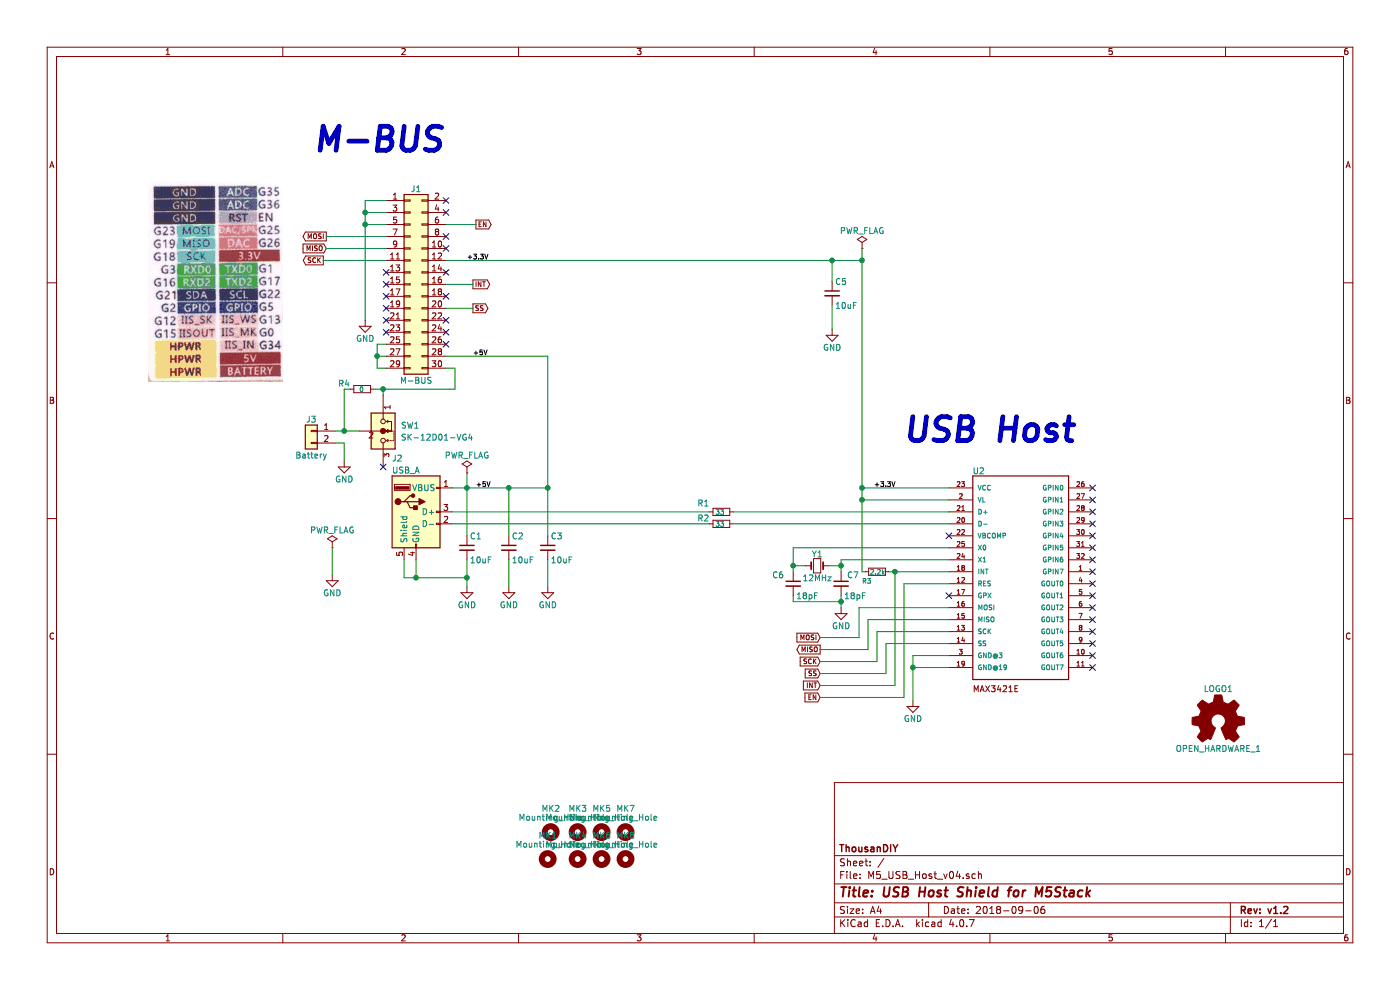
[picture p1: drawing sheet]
EESchema Schematic File Version 2
LIBS:sliede_sw_01
LIBS:M5_USB_Host_v04-rescue
LIBS:power
LIBS:device
LIBS:transistors
LIBS:conn
LIBS:linear
LIBS:regul
LIBS:74xx
LIBS:cmos4000
LIBS:adc-dac
LIBS:memory
LIBS:xilinx
LIBS:microcontrollers
LIBS:dsp
LIBS:microchip
LIBS:analog_switches
LIBS:motorola
LIBS:texas
LIBS:intel
LIBS:audio
LIBS:interface
LIBS:digital-audio
LIBS:philips
LIBS:display
LIBS:cypress
LIBS:siliconi
LIBS:opto
LIBS:atmel
LIBS:contrib
LIBS:valves
LIBS:ADP3338AKCZ­3.3-RL
LIBS:cp210_mlp28
LIBS:sp0503bahtg_sot143-4n
LIBS:74xgxx
LIBS:ac-dc
LIBS:actel
LIBS:allegro
LIBS:Altera
LIBS:analog_devices
LIBS:battery_management
LIBS:bbd
LIBS:bosch
LIBS:brooktre
LIBS:cmos_ieee
LIBS:dc-dc
LIBS:diode
LIBS:elec-unifil
LIBS:ESD_Protection
LIBS:ftdi
LIBS:gennum
LIBS:graphic
LIBS:graphic_symbols
LIBS:hc11
LIBS:infineon
LIBS:intersil
LIBS:ir
LIBS:Lattice
LIBS:leds
LIBS:LEM
LIBS:logic_programmable
LIBS:logo
LIBS:maxim
LIBS:mechanical
LIBS:microchip_dspic33dsc
LIBS:microchip_pic10mcu
LIBS:microchip_pic12mcu
LIBS:microchip_pic16mcu
LIBS:microchip_pic18mcu
LIBS:microchip_pic24mcu
LIBS:microchip_pic32mcu
LIBS:modules
LIBS:motor_drivers
LIBS:motors
LIBS:msp430
LIBS:nordicsemi
LIBS:nxp
LIBS:nxp_armmcu
LIBS:onsemi
LIBS:Oscillators
LIBS:Power_Management
LIBS:powerint
LIBS:pspice
LIBS:references
LIBS:relays
LIBS:rfcom
LIBS:RFSolutions
LIBS:sensors
LIBS:silabs
LIBS:stm8
LIBS:stm32
LIBS:supertex
LIBS:switches
LIBS:transf
LIBS:triac_thyristor
LIBS:ttl_ieee
LIBS:video
LIBS:wiznet
LIBS:Worldsemi
LIBS:Xicor
LIBS:zetex
LIBS:Zilog
LIBS:MAX3421E
LIBS:M5_USB_Host_v04-cache
EELAYER 25 0
EELAYER END
$Descr A4 11693 8268
encoding utf-8
Sheet 1 1
Title "USB Host Shield for M5Stack"
Date "2018-09-06"
Rev "v1.2"
Comp "ThousanDIY"
Comment1 ""
Comment2 ""
Comment3 ""
Comment4 ""
$EndDescr
$Comp
L C_Small C2
U 1 1
P 4250 4575
F 0 "C2" H 4275 4675 50  0000 L CNN
F 1 "10uF" H 4275 4475 50  0000 L CNN
F 2 "Capacitors_SMD:C_0603" H 4288 4425 50  0001 C CNN
F 3 "" H 4250 4575 50  0000 C CNN
	1    4250 4575
	1    0    0    -1  
$EndComp
$Comp
L GND #PWR01
U 1 1
P 4250 4900
F 0 "#PWR01" H 4250 4650 50  0001 C CNN
F 1 "GND" H 4250 4750 50  0000 C CNN
F 2 "" H 4250 4900 50  0000 C CNN
F 3 "" H 4250 4900 50  0000 C CNN
	1    4250 4900
	1    0    0    -1  
$EndComp
$Comp
L C_Small C3
U 1 1
P 4575 4575
F 0 "C3" H 4600 4675 50  0000 L CNN
F 1 "10uF" H 4600 4475 50  0000 L CNN
F 2 "Capacitors_SMD:C_0603" H 4613 4425 50  0001 C CNN
F 3 "" H 4575 4575 50  0000 C CNN
	1    4575 4575
	1    0    0    -1  
$EndComp
$Comp
L GND #PWR02
U 1 1
P 4575 4900
F 0 "#PWR02" H 4575 4650 50  0001 C CNN
F 1 "GND" H 4575 4750 50  0000 C CNN
F 2 "" H 4575 4900 50  0000 C CNN
F 3 "" H 4575 4900 50  0000 C CNN
	1    4575 4900
	1    0    0    -1  
$EndComp
$Comp
L C_Small C1
U 1 1
P 3900 4575
F 0 "C1" H 3925 4675 50  0000 L CNN
F 1 "10uF" H 3925 4475 50  0000 L CNN
F 2 "Capacitors_SMD:C_0603" H 3938 4425 50  0001 C CNN
F 3 "" H 3900 4575 50  0000 C CNN
	1    3900 4575
	1    0    0    -1  
$EndComp
$Comp
L C_Small C5
U 1 1
P 6950 2450
F 0 "C5" H 6975 2550 50  0000 L CNN
F 1 "10uF" H 6975 2350 50  0000 L CNN
F 2 "Capacitors_SMD:C_0603" H 6988 2300 50  0001 C CNN
F 3 "" H 6950 2450 50  0000 C CNN
	1    6950 2450
	1    0    0    -1  
$EndComp
$Comp
L GND #PWR03
U 1 1
P 6950 2750
F 0 "#PWR03" H 6950 2500 50  0001 C CNN
F 1 "GND" H 6950 2600 50  0000 C CNN
F 2 "" H 6950 2750 50  0000 C CNN
F 3 "" H 6950 2750 50  0000 C CNN
	1    6950 2750
	1    0    0    -1  
$EndComp
$Comp
L PWR_FLAG #FLG04
U 1 1
P 3900 3950
F 0 "#FLG04" H 3900 4025 50  0001 C CNN
F 1 "PWR_FLAG" H 3900 4100 50  0000 C CNN
F 2 "" H 3900 3950 50  0001 C CNN
F 3 "" H 3900 3950 50  0001 C CNN
	1    3900 3950
	1    0    0    -1  
$EndComp
NoConn ~ 9125 4075
NoConn ~ 9125 4175
NoConn ~ 9125 4275
NoConn ~ 9125 4375
NoConn ~ 9125 4475
NoConn ~ 9125 4575
NoConn ~ 9125 4675
NoConn ~ 9125 4775
NoConn ~ 9125 4875
NoConn ~ 9125 4975
NoConn ~ 9125 5075
NoConn ~ 9125 5175
NoConn ~ 9125 5275
NoConn ~ 9125 5375
NoConn ~ 9125 5475
NoConn ~ 9125 5575
NoConn ~ 7925 4475
$Comp
L USB_A J2
U 1 1
P 3475 4275
F 0 "J2" H 3275 4725 50  0000 L CNN
F 1 "USB_A" H 3275 4625 50  0000 L CNN
F 2 "Connectors:USB_A" H 3625 4225 50  0001 C CNN
F 3 "" H 3625 4225 50  0001 C CNN
	1    3475 4275
	1    0    0    -1  
$EndComp
$Comp
L R_Small R1
U 1 1
P 6025 4275
F 0 "R1" V 5950 4075 50  0000 L CNN
F 1 "33" V 6025 4225 40  0000 L CNN
F 2 "Resistors_SMD:R_0603" H 6025 4275 50  0001 C CNN
F 3 "" H 6025 4275 50  0001 C CNN
	1    6025 4275
	0    1    1    0   
$EndComp
$Comp
L R_Small R2
U 1 1
P 6025 4375
F 0 "R2" V 5975 4175 50  0000 L CNN
F 1 "33" V 6025 4325 40  0000 L CNN
F 2 "Resistors_SMD:R_0603" H 6025 4375 50  0001 C CNN
F 3 "" H 6025 4375 50  0001 C CNN
	1    6025 4375
	0    1    1    0   
$EndComp
$Comp
L GND #PWR05
U 1 1
P 3900 4900
F 0 "#PWR05" H 3900 4650 50  0001 C CNN
F 1 "GND" H 3900 4750 50  0000 C CNN
F 2 "" H 3900 4900 50  0000 C CNN
F 3 "" H 3900 4900 50  0000 C CNN
	1    3900 4900
	1    0    0    -1  
$EndComp
$Comp
L Crystal_Small Y1
U 1 1
P 6825 4725
F 0 "Y1" H 6825 4825 50  0000 C CNN
F 1 "12MHz" H 6825 4625 50  0000 C CNN
F 2 "Crystals:Crystal_SMD_5032-2pin_5.0x3.2mm" H 6825 4725 50  0001 C CNN
F 3 "" H 6825 4725 50  0001 C CNN
	1    6825 4725
	1    0    0    -1  
$EndComp
$Comp
L C_Small C7
U 1 1
P 7025 4875
F 0 "C7" H 7075 4950 50  0000 L CNN
F 1 "18pF" H 7050 4775 50  0000 L CNN
F 2 "Capacitors_SMD:C_0603" H 7063 4725 50  0001 C CNN
F 3 "" H 7025 4875 50  0000 C CNN
	1    7025 4875
	1    0    0    -1  
$EndComp
$Comp
L C_Small C6
U 1 1
P 6625 4875
F 0 "C6" H 6450 4950 50  0000 L CNN
F 1 "18pF" H 6650 4775 50  0000 L CNN
F 2 "Capacitors_SMD:C_0603" H 6663 4725 50  0001 C CNN
F 3 "" H 6625 4875 50  0000 C CNN
	1    6625 4875
	1    0    0    -1  
$EndComp
$Comp
L GND #PWR06
U 1 1
P 7025 5075
F 0 "#PWR06" H 7025 4825 50  0001 C CNN
F 1 "GND" H 7025 4925 50  0000 C CNN
F 2 "" H 7025 5075 50  0000 C CNN
F 3 "" H 7025 5075 50  0000 C CNN
	1    7025 5075
	1    0    0    -1  
$EndComp
NoConn ~ 7925 4975
$Comp
L R_Small R3
U 1 1
P 7325 4775
F 0 "R3" V 7400 4650 40  0000 L CNN
F 1 "2.2k" V 7325 4715 40  0000 L CNN
F 2 "Resistors_SMD:R_0603" H 7325 4775 50  0001 C CNN
F 3 "" H 7325 4775 50  0001 C CNN
	1    7325 4775
	0    1    1    0   
$EndComp
Text GLabel 6850 5725 0    40   Input ~ 0
INT
Text GLabel 6850 5825 0    40   Input ~ 0
EN
Text GLabel 6850 5325 0    40   Input ~ 0
MOSI
Text GLabel 6850 5425 0    40   Output ~ 0
MISO
Text GLabel 6850 5525 0    40   Input ~ 0
SCK
Text GLabel 6850 5625 0    40   Input ~ 0
SS
$Comp
L GND #PWR07
U 1 1
P 7625 5850
F 0 "#PWR07" H 7625 5600 50  0001 C CNN
F 1 "GND" H 7625 5700 50  0000 C CNN
F 2 "" H 7625 5850 50  0000 C CNN
F 3 "" H 7625 5850 50  0000 C CNN
	1    7625 5850
	1    0    0    -1  
$EndComp
$Comp
L Conn_02x15_Odd_Even J1
U 1 1
P 3425 2375
F 0 "J1" H 3475 3175 50  0000 C CNN
F 1 "M-BUS" H 3475 1575 50  0000 C CNN
F 2 "footprint:Pin_Header_MBUS_SMD_TH" H 3425 2375 50  0001 C CNN
F 3 "" H 3425 2375 50  0001 C CNN
	1    3425 2375
	1    0    0    -1  
$EndComp
$Comp
L Conn_01x02 J3
U 1 1
P 2600 3600
F 0 "J3" H 2600 3700 50  0000 C CNN
F 1 "Battery" H 2600 3400 50  0000 C CNN
F 2 "Pin_Headers:Pin_Header_Angled_1x02_Pitch2.54mm" H 2600 3600 50  0001 C CNN
F 3 "" H 2600 3600 50  0001 C CNN
	1    2600 3600
	-1   0    0    -1  
$EndComp
Text Notes 2625 1275 0    200  Italic 40
M-BUS
Text Notes 7550 3700 0    200  Italic 40
USB Host
$Comp
L GND #PWR08
U 1 1
P 2875 3850
F 0 "#PWR08" H 2875 3600 50  0001 C CNN
F 1 "GND" H 2875 3700 50  0000 C CNN
F 2 "" H 2875 3850 50  0000 C CNN
F 3 "" H 2875 3850 50  0000 C CNN
	1    2875 3850
	1    0    0    -1  
$EndComp
$Comp
L GND #PWR09
U 1 1
P 3050 2675
F 0 "#PWR09" H 3050 2425 50  0001 C CNN
F 1 "GND" H 3050 2525 50  0000 C CNN
F 2 "" H 3050 2675 50  0000 C CNN
F 3 "" H 3050 2675 50  0000 C CNN
	1    3050 2675
	1    0    0    -1  
$EndComp
Text GLabel 2725 1975 0    40   Output ~ 0
MOSI
Text GLabel 2725 2075 0    40   Input ~ 0
MISO
Text GLabel 2700 2175 0    40   Output ~ 0
SCK
NoConn ~ 3225 2275
NoConn ~ 3225 2375
NoConn ~ 3225 2475
NoConn ~ 3225 2575
NoConn ~ 3225 2675
NoConn ~ 3225 2775
NoConn ~ 3725 1675
NoConn ~ 3725 1775
Text GLabel 3975 1875 2    40   Output ~ 0
EN
NoConn ~ 3725 1975
NoConn ~ 3725 2075
NoConn ~ 3725 2275
NoConn ~ 3725 2475
NoConn ~ 3725 2675
NoConn ~ 3725 2775
NoConn ~ 3725 2875
Text GLabel 3950 2375 2    40   Output ~ 0
INT
Text GLabel 3950 2575 2    40   Output ~ 0
SS
Text Label 3950 2975 0    40   ~ 0
+5V
Text Label 3900 2175 0    40   ~ 0
+3.3V
Text Label 7300 4075 0    40   ~ 0
+3.3V
Text Label 3975 4075 0    40   ~ 0
+5V
$Comp
L PWR_FLAG #FLG010
U 1 1
P 7200 2075
F 0 "#FLG010" H 7200 2150 50  0001 C CNN
F 1 "PWR_FLAG" H 7200 2225 50  0000 C CNN
F 2 "" H 7200 2075 50  0001 C CNN
F 3 "" H 7200 2075 50  0001 C CNN
	1    7200 2075
	1    0    0    -1  
$EndComp
$Comp
L MAX3421E U2
U 1 1
P 8525 4775
F 0 "U2" H 8124 5591 50  0000 L BNN
F 1 "MAX3421E" H 9425 5625 50  0001 L BNN
F 2 "footprint:MAX3421E_TQFP32-5MM" H 9425 5425 50  0001 L BNN
F 3 "1.2v To +5.5v, ±15kv Esd-Protected, 0.1µa, 35mbps, 8-Channel Level Translators" H 9425 5325 50  0001 L BNN
F 4 "Maxim Integrated" H 9425 5525 50  0001 L BNN "フィールド4"
	1    8525 4775
	1    0    0    -1  
$EndComp
$Comp
L GND #PWR011
U 1 1
P 2775 4800
F 0 "#PWR011" H 2775 4550 50  0001 C CNN
F 1 "GND" H 2775 4650 50  0000 C CNN
F 2 "" H 2775 4800 50  0000 C CNN
F 3 "" H 2775 4800 50  0000 C CNN
	1    2775 4800
	1    0    0    -1  
$EndComp
$Comp
L PWR_FLAG #FLG012
U 1 1
P 2775 4575
F 0 "#FLG012" H 2775 4650 50  0001 C CNN
F 1 "PWR_FLAG" H 2775 4725 50  0000 C CNN
F 2 "" H 2775 4575 50  0001 C CNN
F 3 "" H 2775 4575 50  0001 C CNN
	1    2775 4575
	1    0    0    -1  
$EndComp
$Comp
L Mounting_Hole MK2
U 1 1
P 4600 6950
F 0 "MK2" H 4600 7150 50  0000 C CNN
F 1 "Mounting_Hole" H 4600 7075 50  0000 C CNN
F 2 "Mounting_Holes:MountingHole_3.2mm_M3" H 4600 6950 50  0001 C CNN
F 3 "" H 4600 6950 50  0001 C CNN
	1    4600 6950
	1    0    0    -1  
$EndComp
$Comp
L Mounting_Hole MK3
U 1 1
P 4825 6950
F 0 "MK3" H 4825 7150 50  0000 C CNN
F 1 "Mounting_Hole" H 4825 7075 50  0000 C CNN
F 2 "Mounting_Holes:MountingHole_3.2mm_M3" H 4825 6950 50  0001 C CNN
F 3 "" H 4825 6950 50  0001 C CNN
	1    4825 6950
	1    0    0    -1  
$EndComp
$Comp
L Mounting_Hole MK5
U 1 1
P 5025 6950
F 0 "MK5" H 5025 7150 50  0000 C CNN
F 1 "Mounting_Hole" H 5025 7075 50  0000 C CNN
F 2 "Mounting_Holes:MountingHole_2.2mm_M2" H 5025 6950 50  0001 C CNN
F 3 "" H 5025 6950 50  0001 C CNN
	1    5025 6950
	1    0    0    -1  
$EndComp
$Comp
L Mounting_Hole MK7
U 1 1
P 5225 6950
F 0 "MK7" H 5225 7150 50  0000 C CNN
F 1 "Mounting_Hole" H 5225 7075 50  0000 C CNN
F 2 "Mounting_Holes:MountingHole_2.2mm_M2" H 5225 6950 50  0001 C CNN
F 3 "" H 5225 6950 50  0001 C CNN
	1    5225 6950
	1    0    0    -1  
$EndComp
$Comp
L Mounting_Hole MK1
U 1 1
P 4575 7175
F 0 "MK1" H 4575 7375 50  0000 C CNN
F 1 "Mounting_Hole" H 4575 7300 50  0000 C CNN
F 2 "Mounting_Holes:MountingHole_3.2mm_M3" H 4575 7175 50  0001 C CNN
F 3 "" H 4575 7175 50  0001 C CNN
	1    4575 7175
	1    0    0    -1  
$EndComp
$Comp
L Mounting_Hole MK4
U 1 1
P 4825 7175
F 0 "MK4" H 4825 7375 50  0000 C CNN
F 1 "Mounting_Hole" H 4825 7300 50  0000 C CNN
F 2 "Mounting_Holes:MountingHole_3.2mm_M3" H 4825 7175 50  0001 C CNN
F 3 "" H 4825 7175 50  0001 C CNN
	1    4825 7175
	1    0    0    -1  
$EndComp
$Comp
L Mounting_Hole MK6
U 1 1
P 5025 7175
F 0 "MK6" H 5025 7375 50  0000 C CNN
F 1 "Mounting_Hole" H 5025 7300 50  0000 C CNN
F 2 "Mounting_Holes:MountingHole_2.2mm_M2" H 5025 7175 50  0001 C CNN
F 3 "" H 5025 7175 50  0001 C CNN
	1    5025 7175
	1    0    0    -1  
$EndComp
$Comp
L Mounting_Hole MK8
U 1 1
P 5225 7175
F 0 "MK8" H 5225 7375 50  0000 C CNN
F 1 "Mounting_Hole" H 5225 7300 50  0000 C CNN
F 2 "Mounting_Holes:MountingHole_2.2mm_M2" H 5225 7175 50  0001 C CNN
F 3 "" H 5225 7175 50  0001 C CNN
	1    5225 7175
	1    0    0    -1  
$EndComp
$Comp
L OPEN_HARDWARE_1 LOGO1
U 1 1
P 10175 6025
F 0 "LOGO1" H 10175 6300 50  0000 C CNN
F 1 "OPEN_HARDWARE_1" H 10175 5800 50  0000 C CNN
F 2 "footprint:OSHW-logo_silkscreen-front_3mm" H 10175 6025 50  0001 C CNN
F 3 "" H 10175 6025 50  0001 C CNN
	1    10175 6025
	1    0    0    -1  
$EndComp
$Comp
L Sliede_SW_01 SW1
U 1 1
P 3200 3600
F 0 "SW1" V 3150 3825 50  0000 C CNN
F 1 "SK-12D01-VG4" V 3250 4050 50  0000 C CNN
F 2 "footprint:slide_switch_angled" H 3200 3600 50  0001 C CNN
F 3 "http://akizukidenshi.com/download/ds/jianfu/SK-12D01-VG4.pdf" H 3200 3600 50  0001 C CNN
	1    3200 3600
	0    1    1    0   
$EndComp
NoConn ~ 3200 3900
Wire Wire Line
	7200 4075 7925 4075
Connection ~ 7200 4075
Wire Wire Line
	4575 2975 4575 4475
Wire Wire Line
	3775 4075 4575 4075
Wire Wire Line
	3775 4275 5925 4275
Wire Wire Line
	6125 4275 7925 4275
Wire Wire Line
	3775 4375 5925 4375
Wire Wire Line
	6125 4375 7925 4375
Wire Wire Line
	3475 4675 3475 4825
Wire Wire Line
	3375 4825 3900 4825
Wire Wire Line
	3375 4825 3375 4675
Connection ~ 3475 4825
Wire Wire Line
	7200 2075 7200 4775
Wire Wire Line
	6925 4725 7025 4725
Wire Wire Line
	7025 4675 7025 4775
Wire Wire Line
	6625 4575 6625 4775
Wire Wire Line
	6625 4725 6725 4725
Wire Wire Line
	7925 4575 6625 4575
Connection ~ 6625 4725
Wire Wire Line
	7925 4675 7025 4675
Connection ~ 7025 4725
Wire Wire Line
	7025 4975 7025 5075
Wire Wire Line
	6625 4975 6625 5025
Wire Wire Line
	6625 5025 7025 5025
Connection ~ 7025 5025
Wire Wire Line
	7425 4775 7925 4775
Wire Wire Line
	7200 4775 7225 4775
Wire Wire Line
	7925 5475 7625 5475
Wire Wire Line
	7625 5475 7625 5850
Wire Wire Line
	6950 2550 6950 2750
Wire Wire Line
	7925 4175 7200 4175
Connection ~ 7200 4175
Wire Wire Line
	2875 3700 2875 3850
Wire Wire Line
	2875 3700 2800 3700
Wire Wire Line
	3050 1675 3050 2675
Wire Wire Line
	3050 1675 3225 1675
Wire Wire Line
	3225 1775 3050 1775
Connection ~ 3050 1775
Wire Wire Line
	3225 1875 3050 1875
Connection ~ 3050 1875
Wire Wire Line
	3225 1975 2725 1975
Wire Wire Line
	2725 2075 3225 2075
Wire Wire Line
	2700 2175 3225 2175
Wire Wire Line
	3225 2875 3150 2875
Wire Wire Line
	3150 2875 3150 3075
Wire Wire Line
	3150 3075 3225 3075
Wire Wire Line
	3225 2975 3150 2975
Connection ~ 3150 2975
Wire Wire Line
	3975 1875 3725 1875
Wire Wire Line
	3725 2375 3950 2375
Wire Wire Line
	3950 2575 3725 2575
Wire Wire Line
	4575 2975 3725 2975
Wire Wire Line
	3900 4675 3900 4900
Connection ~ 3900 4825
Wire Wire Line
	3900 3950 3900 4475
Connection ~ 3900 4075
Wire Wire Line
	7925 5075 7175 5075
Wire Wire Line
	7175 5075 7175 5325
Wire Wire Line
	7175 5325 6850 5325
Wire Wire Line
	6850 5425 7250 5425
Wire Wire Line
	7250 5425 7250 5175
Wire Wire Line
	7250 5175 7925 5175
Wire Wire Line
	7925 5275 7325 5275
Wire Wire Line
	7325 5275 7325 5525
Wire Wire Line
	7325 5525 6850 5525
Wire Wire Line
	6850 5625 7400 5625
Wire Wire Line
	7400 5625 7400 5375
Wire Wire Line
	7400 5375 7925 5375
Wire Wire Line
	6850 5725 7475 5725
Wire Wire Line
	7475 5725 7475 4775
Connection ~ 7475 4775
Wire Wire Line
	6850 5825 7550 5825
Wire Wire Line
	7550 5825 7550 4875
Wire Wire Line
	7550 4875 7925 4875
Wire Wire Line
	7925 5575 7625 5575
Connection ~ 7625 5575
Wire Wire Line
	2775 4575 2775 4800
Wire Wire Line
	4250 4900 4250 4675
Wire Wire Line
	4575 4675 4575 4900
Connection ~ 4575 4075
Wire Wire Line
	3725 2175 7200 2175
Connection ~ 7200 2175
Wire Wire Line
	6950 2175 6950 2350
Connection ~ 6950 2175
Wire Wire Line
	2800 3600 3000 3600
Wire Wire Line
	3200 3300 3200 3250
Wire Wire Line
	3125 3250 3800 3250
Wire Wire Line
	3800 3250 3800 3075
Wire Wire Line
	3800 3075 3725 3075
Wire Wire Line
	4250 4475 4250 4075
Connection ~ 4250 4075
$Comp
L R_Small R4
U 1 1
P 3025 3250
F 0 "R4" V 2975 3050 50  0000 L CNN
F 1 "0" V 3025 3225 40  0000 L CNN
F 2 "Resistors_SMD:R_0603" H 3025 3250 50  0001 C CNN
F 3 "" H 3025 3250 50  0001 C CNN
	1    3025 3250
	0    1    1    0   
$EndComp
Connection ~ 3200 3250
Wire Wire Line
	2925 3250 2875 3250
Wire Wire Line
	2875 3250 2875 3600
Connection ~ 2875 3600
$EndSCHEMATC
